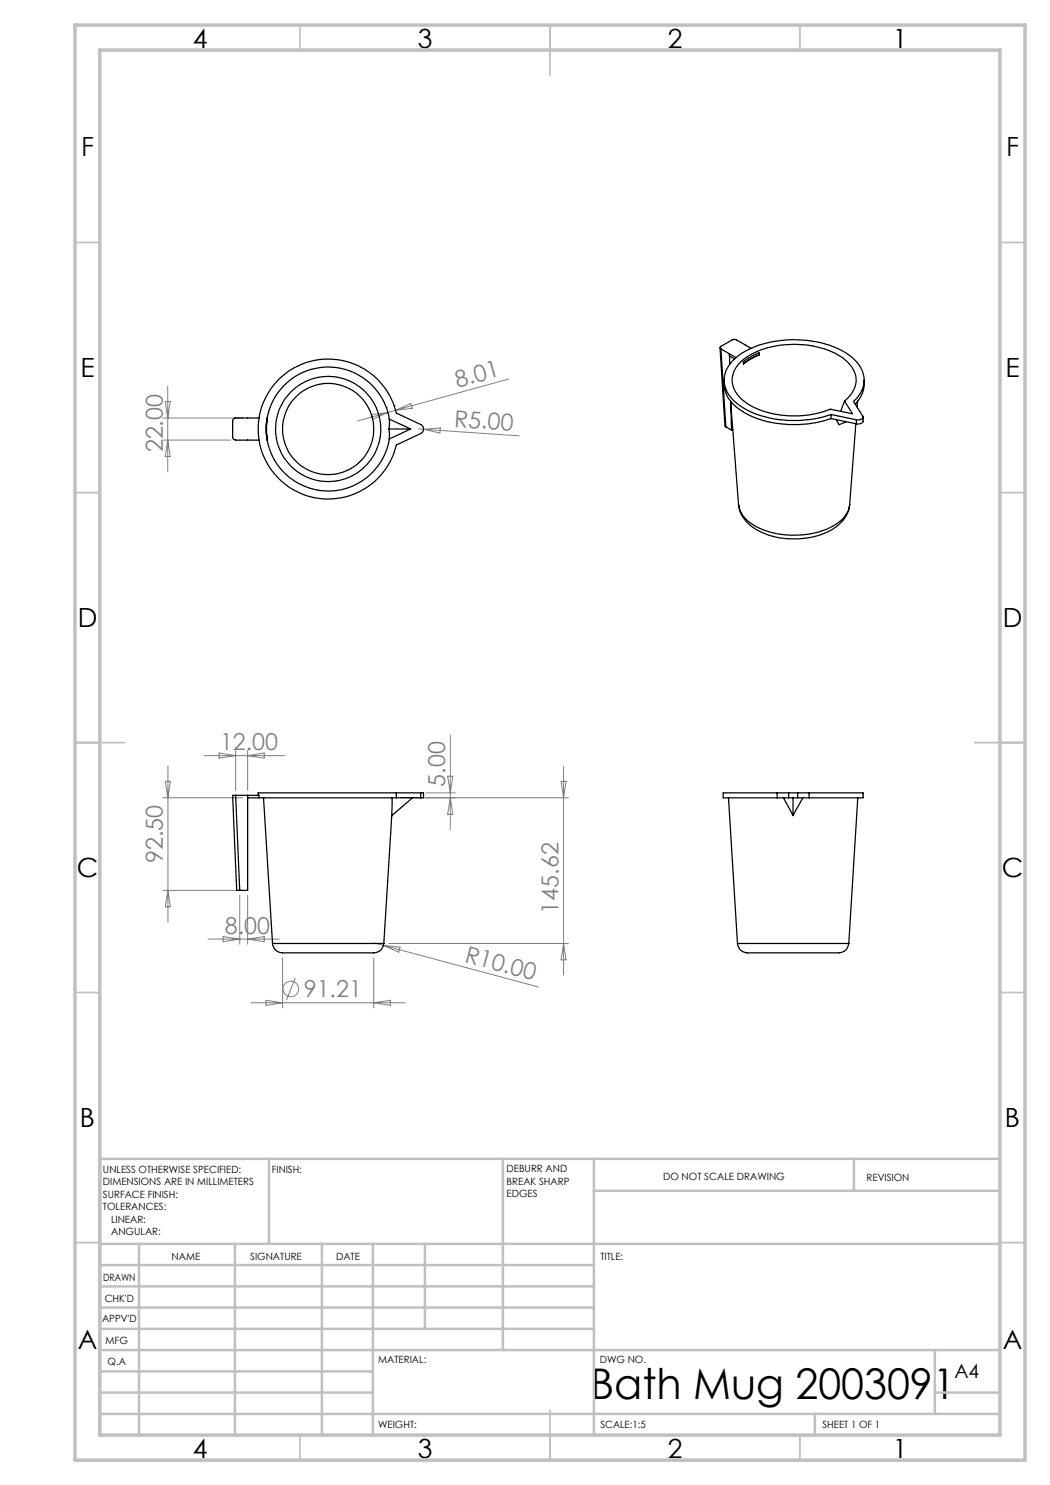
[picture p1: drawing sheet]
<svg xmlns="http://www.w3.org/2000/svg" width="210mm" height="297mm" viewBox="0 0 210 297" stroke-linecap="round" stroke-linejoin="round" font-family="sans-serif">
<g fill="none" stroke="#808080" stroke-width=".2">
<path d="M33.5 77.3v17.1M101.7 75.8l-22.6 6.3M32.6 88h13.5M32.6 83.6h15.9M33.1 80.3h.9l-.5 3.3zM33.5 88l.5 3.3h-.9zM74.3 82.9l3.3-.4-3.1 1.4zM77.3 81.5h.1M77.6 82.5l-6.1 1.7M78.8 81.1h.1M79.1 82.1l-1.5 .4M79.1 82.1l3.1-1.4 .2 1z"/>
<path d="M83.7 85.8l1 .1M84.7 85.9l19.1 1.3M84.7 85.9l3.4-.3-.1 1zM32.6 159.6h15.9M33.1 156.3h1l-.5 3.3zM33.6 153.2v31.2M40.8 151.1h16.1M43.8 150.6l3.3 .5-3.3 .5zM47.1 150.1v8M49.5 150.1v8M49.5 151.1l3.3-.5v1zM80.3 159.6h33.4"/>
<path d="M85.1 158.6h6M89.5 155.3h1.1l-.5 3.3zM90.1 147v18.9M90.1 159.6l.5 3.3h-1.1zM112.2 156.3h1l-.5 3.3zM112.7 153.2v41.8M32.6 178.1h15.9M33.6 178.1l.5 3.3h-1zM47.9 179.1v9.7M49.5 179.1v9.7M41.6 187.8h14.3M44.6 187.3l3.3 .5-3.3 .5z"/>
<path d="M49.5 187.8l3.3-.5v1zM56.5 191.6v10M59.1 195.6l-1.8 4.4M74.8 188.6l1.9 .5M74.8 191.6v10M76.7 189.1l31 8.3M76.7 189.1l3.3 .3-.3 1zM77.8 188.7h35.9M112.7 188.7l.5 3.3h-1zM50.2 200.6h30.9M53.2 200.1l3.3 .5-3.3 .5zM74.8 200.6l3.3-.5v1z"/>
<circle cx="58.2" cy="197.8" r="1.55"/>
</g>
<g fill="none" stroke="#c0c0c0" stroke-width=".35">
<path d="M60 5v5M110 5v10M160 5v5M15 48.5h5M200 48.5h5M15 98.5h5M200 98.5h5M15 148.5h10M195 148.5h10M15 198.5h5M200 198.5h5M15 248.5h5"/>
<path d="M200 248.5h5M60 287v5M110 282v10M160 287v5"/>
</g>
<g fill="none" stroke="#c0c0c0" stroke-width=".5">
<path d="M53.8 231.8v17M100.6 231.8v38.2M118.8 231.8v55.2M118.8 238.2h81.2M170.8 231.8v6.4M200 231.8h-180v55.2M20 248.8h180M20 257.3h98.8M20 253h98.8M27.8 248.8v38.2M47 248.8v38.2M64.4 248.8v38.2"/>
<path d="M74.6 248.8v38.2M85 248.8v17M20 265.8h98.8M20 261.5h98.8M20 278.5h54.6M20 274.3h54.6M20 270h180M187 278.5h13M187 270v12.8M20 282.8h180M163 282.8v4.2"/>
</g>
<path d="M15 5h190v287h-190zM20 10h180v277h-180z" fill="none" stroke="#c0c0c0" stroke-width=".7"/>
<g fill="none" stroke="#000" stroke-width=".25">
<path d="M55.8 75.8a14 14 0 0 1 23.5 6.8l4.8 2.3a1 1 0 0 1 .6 .9 1 1 0 0 1-.6 .9l-4.8 2.3a14 14 0 0 1-20.5 9 14 14 0 0 1-3-22.2zM144 69.6l1 15.6 .2 .2M144.2 69.8l1.7 1M144.2 69.8l1 15.6M144.8 76a6.6 6.6 0 0 0 3.8 6.3 21.6 21.6 0 0 0 15.6 2l2-.6M145.9 70.8v.4l1 .6M145.9 70.8l1.3 .7M145.9 71.2v1.6M148 72.6a16.2 16.2 0 0 1 12.2-3.7 14.7 14.7 0 0 1 9.5 3.7 4.7 4.7 0 0 1-.4 7.3l-.4 .3 1.6 2.6-4.4-1a19.1 19.1 0 0 1-16.9-1.3 5.1 5.1 0 0 1-2.3-6.5zM150.2 69.7l-2.9-1.7-.4-.1-.5 .1-2.2 1.3a.26 .26 0 0 0-.2 .2 .26 .26 0 0 0 .2 .3M151.8 70.6l-2.8 1.5-.3 .3v.4M151.8 71l-1.7 .8-1.4 .9"/>
<path d="M151.8 70.6v.4M151.8 71h.1M151.8 71l-1.3 .6-1.8 1.2M172.8 76a5.7 5.7 0 0 1-1.8 4.8M51.8 83.6h-4.7a.6 .6 0 0 0-.6 .6v3.2a.6 .6 0 0 0 .6 .6h4.7M53.4 83.6h.1a13.9 13.9 0 0 0 0 4.4 11.6 11.6 0 0 1-.1-4.4zM77.8 85.8l.1 2M77.8 85.8h4.3M77.9 83.8a12.4 12.4 0 0 0-18.7-8.6 12.4 12.4 0 0 0-1.1 20.5 12.4 12.4 0 0 0 19.5-6.5l.3-1.4M77.9 83.8l-.1 2M77.9 83.8l4.2 2M82.1 85.8l-4.2 2"/>
<path d="M145.2 85.4l1.1 .6M146.1 80.3l1.6 20.6a6.3 6.3 0 0 0 4.2 4.8 17.4 17.4 0 0 0 15-.7 5.7 5.7 0 0 0 3-4.1M146.2 80.5l.1 5.5M146.6 85.9l-.3 .1M166.2 82.9a22.1 22.1 0 0 1-17.6-1.4 6.5 6.5 0 0 1-3.7-5.8 7.2 7.2 0 0 1 4-5.4 21.6 21.6 0 0 1 20.5 .4 6.2 6.2 0 0 1 3.3 6.4 6.5 6.5 0 0 1-2 3.2l1.8 2.9a.57 .57 0 0 1-.6 .8h-.6M166.2 82.9l5.1 1.1M166.2 82.9v.8M166.2 83.7l5.1 1.1M167.2 83.9l.6 1 1.5-.6M168.9 80.2l-.8 2.1M171.2 84.7l-1.3 16.2M171.3 84v.8"/>
<path d="M171.5 80.3l-.1 1.1M172.6 83.4v.8a1.1 1.1 0 0 1-1.3 .6M147.7 100.9a7.2 7.2 0 0 0 4.9 5.7 16 16 0 0 0 14.4-1.1 6.2 6.2 0 0 0 2.9-4.6M47.1 159.1h-.6l.4 9.5 .4 9.5h.6M47.1 159.1h4.7v.5M47.1 159.1l.8 19M49.5 159.6h2.3M49.5 159.1v19h-1.6M51.8 159.6h27.5M52.7 159.6l1.8 29.1M78.4 159.6v3.5M79.3 158.6h-27.7v.5"/>
<path d="M79.3 158.6v1M79.3 158.6h4.8M79.3 159.6h4.8M82.5 159.6l-4.1 3.5M84.1 158.6h.6v1h-.6M84.1 158.6v1M145.7 159.6l1.8 29.1M155.4 158.6h-10.8v1h10.8M155.4 158.6h2.3M155.4 159.6h2.3M155.4 158.6v1M156.7 159.6l1.9 3.5"/>
<path d="M157.7 158.6h1.8M157.7 159.6h1.8M157.7 158.6v1M158.6 159.6v3.5M159.5 158.6h2.3M159.5 159.6h2.3M159.5 158.6v1M160.5 159.6l-1.9 3.5M161.8 158.6h10.8v1h-10.8M161.8 158.6v1M171.6 159.6l-1.8 29.1M78.4 163.1l-1.6 25.6"/>
<path d="M54.5 188.7a2.38 2.38 0 0 0 3 1.9h14.1a10 10 0 0 0 4.3-.4l.4-.4 .5-1.1M54.5 188.7h22.3M147.5 188.7a2.38 2.38 0 0 0 3 1.9h14.1a10 10 0 0 0 4.3-.4l.4-.4 .5-1.1M147.5 188.7h22.3"/>
<circle cx="65.6" cy="85.8" r="9.1"/>
<circle cx="65.6" cy="85.8" r="10.5"/>
</g>
<text font-size="8.5" x="118.1" y="279.7">Bath Mug 2003091</text>
<g font-size="5.3">
<text x="38.5" y="9.5">4</text>
<text x="83.5" y="9.5">3</text>
<text x="133.6" y="9.5">2</text>
<text x="178.6" y="9.5">1</text>
<text x="16.2" y="31.2">F</text>
<text x="201.2" y="31.2">F</text>
<text x="16.1" y="75.5">E</text>
<text x="201.1" y="75.5">E</text>
<text x="15.5" y="125.5">D</text>
<text x="200.5" y="125.5">D</text>
<text x="15.4" y="175.5">C</text>
<text x="200.4" y="175.5">C</text>
<text x="16" y="225.5">B</text>
<text x="201" y="225.5">B</text>
<text x="15.5" y="269.7">A</text>
<text x="200.5" y="269.7">A</text>
<text x="38.5" y="291.5">4</text>
<text x="83.5" y="291.5">3</text>
<text x="133.6" y="291.5">2</text>
<text x="178.6" y="291.5">1</text>
</g>
<g font-size="4.7" fill="#808080">
<text x="91.5" y="77.6" transform="rotate(-15 91.5 77.6)">8.01</text>
<text x="90.8" y="85.3" transform="rotate(4 90.8 85.3)">R5.00</text>
<text x="32.6" y="90.5" transform="rotate(-90 32.6 90.5)">22.00</text>
<text x="44" y="150.1">12.00</text>
<text x="89.1" y="157.3" transform="rotate(-90 89.1 157.3)">5.00</text>
<text x="32.6" y="172.6" transform="rotate(-90 32.6 172.6)">92.50</text>
<text x="111.7" y="182.7" transform="rotate(-90 111.7 182.7)">145.62</text>
<text x="45" y="186.8">8.00</text>
<text x="92.8" y="192.3" transform="rotate(15 92.8 192.3)">R10.00</text>
<text x="60.7" y="199.5">91.21</text>
</g>
<text font-size="3.9" x="190.9" y="275.5">A4</text>
<g font-size="2">
<text x="20.6" y="234.6">UNLESS OTHERWISE SPECIFIED:</text>
<text x="20.6" y="237.1">DIMENSIONS ARE IN MILLIMETERS</text>
<text x="20.6" y="239.6">SURFACE FINISH:</text>
<text x="54.4" y="234.6">FINISH:</text>
<text x="101.3" y="234.5">DEBURR AND</text>
<text x="101.3" y="237">BREAK SHARP</text>
<text x="101.3" y="239.5">EDGES</text>
<text x="132.6" y="236">DO NOT SCALE DRAWING</text>
<text x="173.3" y="236.2">REVISION</text>
<text x="20.6" y="242.1">TOLERANCES:</text>
<text x="22.2" y="244.6">LINEAR:</text>
<text x="22.2" y="247.1">ANGULAR:</text>
<text x="34.3" y="252">NAME</text>
<text x="50" y="251.9">SIGNATURE</text>
<text x="67.2" y="251.9">DATE</text>
<text x="120.1" y="251.9">TITLE:</text>
<text x="20.6" y="256.1">DRAWN</text>
<text x="20.9" y="260.3">CHK'D</text>
<text x="20.4" y="264.4">APPV'D</text>
<text x="21.1" y="268.8">MFG</text>
<text x="21.5" y="273">Q.A</text>
<text x="75.6" y="272.5">MATERIAL:</text>
<text x="120" y="272.5">DWG NO.</text>
<text x="75.6" y="285.5">WEIGHT:</text>
<text x="120.1" y="285.6">SCALE:1:5</text>
<text x="164.5" y="285.6">SHEET 1 OF 1</text>
</g>
</svg>
